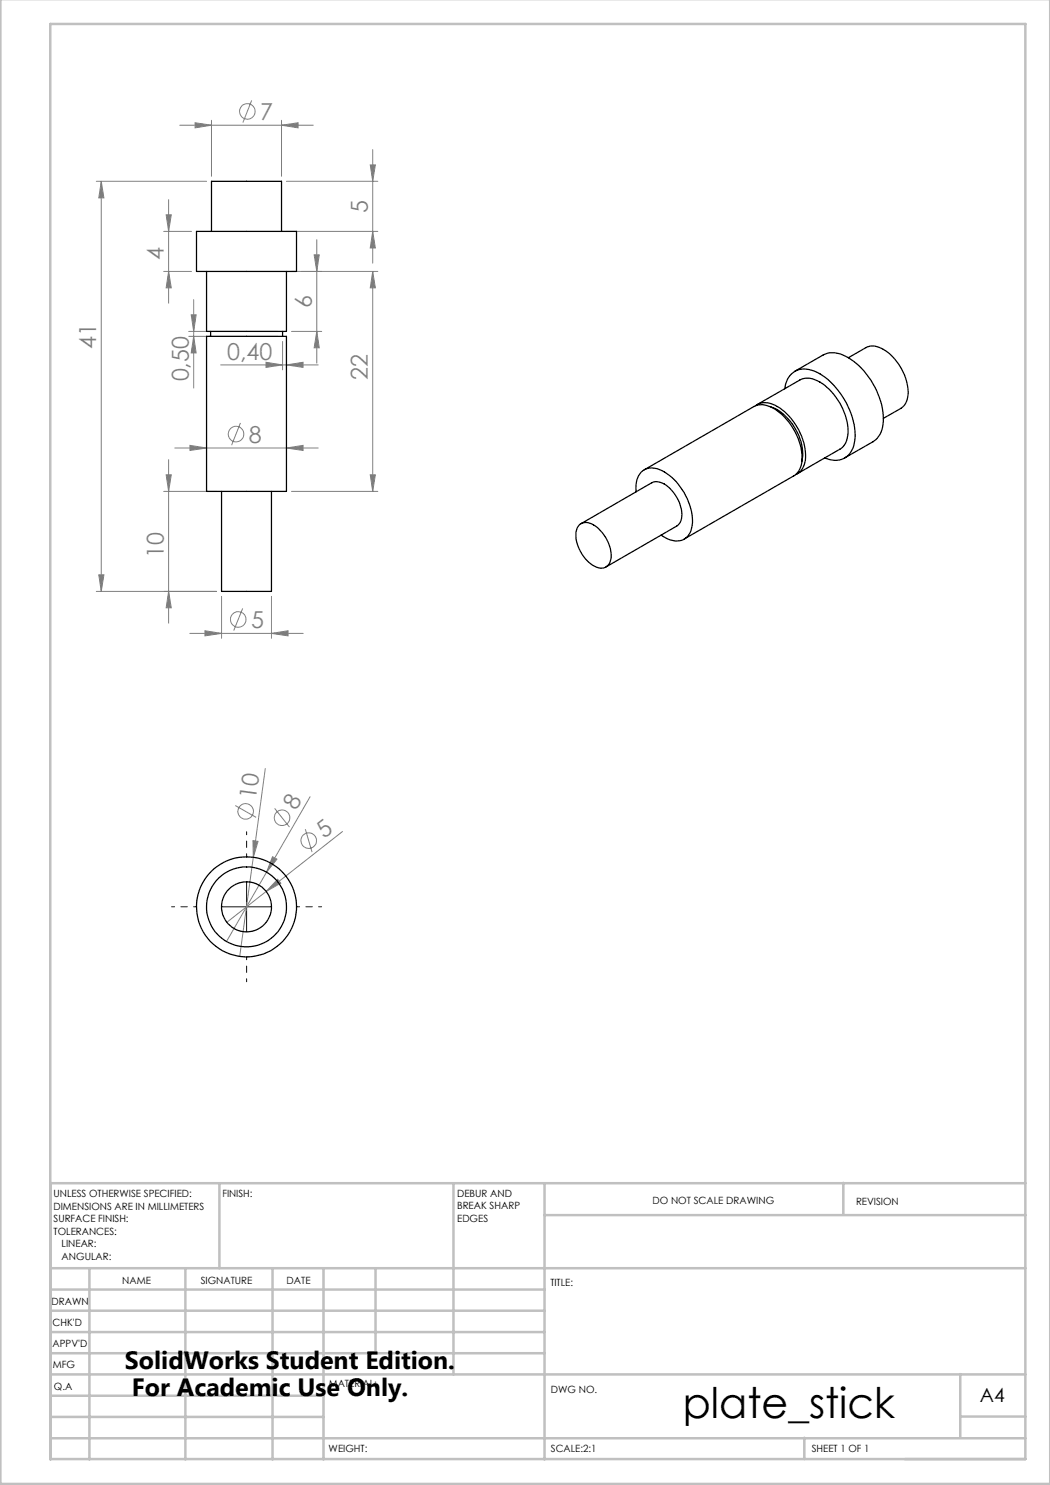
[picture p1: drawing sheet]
<svg xmlns="http://www.w3.org/2000/svg" width="210mm" height="297mm" viewBox="0 0 210 297" stroke-linecap="round" stroke-linejoin="round" font-family="sans-serif">
<g fill="none" stroke="#808080" stroke-width=".2">
<path d="M19.3 36.3h22M20.2 36.3v82M20.2 36.3l.6 3.3h-1zM33.7 39.9v20.7M35.9 25h26.8M39 24.5l3.3 .5-3.3 .6zM42.3 24.1v11.2M50.3 20.1l-1.7 4.4M56.3 25l3.3-.5v1.1zM56.3 24.1v11.2M57.3 36.3h18.3M74 33h1.1l-.6 3.3z"/>
<path d="M74.5 29.9v22.7M32.7 46.3h5.6M32.7 54.3h5.6M33.2 43h1.1l-.6 3.3zM33.7 54.3l.6 3.3h-1.1zM38.7 59.9v17.7M57.3 46.3h18.3M58.3 54.3h17.3M62.8 51h1.1l-.5 3.3zM63.4 47.9v24.7M74.5 54.3l.6 3.3h-1.1zM74.5 54.3v44"/>
<path d="M74.5 46.3l.6 3.3h-1.1zM37.7 66.3h17.8M37.7 67.3h17.8M38.2 63h1l-.5 3.3zM38.7 67.3l.5 3.3h-1zM44.1 73h19.5M53.2 72.5l3.3 .5-3.3 .5zM56.5 68.3v5.7M57.3 73l3.3-.5v1zM57.3 67.3v6.7M58.3 66.3h6M63.4 66.3l.5 3.3h-1.1z"/>
<path d="M32.7 98.3h10.6M33.2 95h1.1l-.6 3.3zM33.7 91.9v32.7M35 89.6h28.6M38 89.1l3.3 .5-3.3 .5zM48.1 84.6l-1.8 4.4M57.3 89.6l3.3-.5v1zM58.3 98.3h17.3M74 95h1.1l-.6 3.3zM19.3 118.3h24M19.8 115h1l-.6 3.3zM33.7 118.3l.6 3.3h-1.1z"/>
<path d="M44.3 119.3v8.4M54.3 119.3v8.4M38 126.7h22.6M41 126.1l3.3 .6-3.3 .5zM48.5 121.7l-1.8 4.4M54.3 126.7l3.3-.6v1.1zM53.1 153.7l-2.4 17.7M62 159.3l-8.7 15.1M47.1 161.1l4.1 2.4M50.6 168.1l1 .2-.9 3.1zM50.7 171.4l-2.8 19.9M53.3 174.4l-8 13.9"/>
<path d="M54.5 171.3l.9 .5-2.1 2.6zM54.9 161.7l3 3.7M55.5 175.9l.7 .7-3 1.7zM61.1 165.8l1.3 4.6M68.5 166.3l-23.1 18.2"/>
<circle cx="49.5" cy="22.3" r="1.55"/>
<circle cx="47.2" cy="86.8" r="1.56"/>
<circle cx="47.7" cy="123.9" r="1.55"/>
<circle cx="49.1" cy="162.3" r="1.55"/>
<circle cx="56.4" cy="163.6" r="1.56"/>
<circle cx="61.7" cy="168.1" r="1.55"/>
</g>
<path d="M49.3 171.4v-5M39.3 181.4h-5M49.3 191.4v5M59.3 181.4h5" fill="none" stroke="#000" stroke-width=".2" stroke-dasharray="15.2 1.3 1.3 1.3" stroke-dashoffset="14.6"/>
<path d="M49.3 176.4v10M44.3 181.4h10" fill="none" stroke="#000" stroke-width=".2"/>
<g fill="none" stroke="#c0c0c0" stroke-width=".5">
<path d="M.1 -.1v296.9h209.9v-296.9M10.1 4.8h195v287h-195zM43.9 236.6v17M90.7 236.6v38.3M108.9 236.6v55.3M168.7 236.6v6.3M205.1 236.6h-195v55.3M10.1 253.6h195M10.1 257.9h98.8M17.9 253.6v38.3M37.1 253.6v38.3M54.5 253.6v38.3"/>
<path d="M64.7 253.6v38.3M75.1 253.6v17M108.9 243h96.2M10.1 270.6h98.8M10.1 266.4h98.8M10.1 262.1h98.8M10.1 279.1h54.6M10.1 274.9h195M192.1 274.8v12.7M10.1 287.7h195M10.1 283.4h54.6M160.9 287.5v4.3"/>
<path d="M192.1 283.3h13"/>
</g>
<g fill="#808080">
<path d="M55.5 175.9l.7 .7-3 1.7z"/>
<path d="M54.5 171.3l.9 .5-2.1 2.6z"/>
<path d="M50.6 168.1l1 .2-.9 3.1z"/>
<path d="M56.3 25l3.3-.5v1.1zM39 24.5l3.3 .5-3.3 .6zM57.3 89.6l3.3-.5v1zM38 89.1l3.3 .5-3.3 .5zM54.3 126.7l3.3-.6v1.1zM41 126.1l3.3 .6-3.3 .5z"/>
<path d="M53.2 72.5l3.3 .5-3.3 .5zM57.3 73l3.3-.5v1z"/>
<path d="M74.5 46.3l.6 3.3h-1.1zM74 33h1.1l-.6 3.3zM19.8 115h1l-.6 3.3zM20.2 36.3l.6 3.3h-1zM63.4 66.3l.5 3.3h-1.1zM62.8 51h1.1l-.5 3.3zM38.7 67.3l.5 3.3h-1zM38.2 63h1l-.5 3.3z"/>
<path d="M33.2 43h1.1l-.6 3.3zM33.7 54.3l.6 3.3h-1.1zM74.5 54.3l.6 3.3h-1.1zM74 95h1.1l-.6 3.3zM33.2 95h1.1l-.6 3.3zM33.7 118.3l.6 3.3h-1.1z"/>
</g>
<g fill="none" stroke="#000" stroke-width=".25">
<path d="M39.3 46.3h20v8h-20zM41.3 54.3v12h16v-12M42.3 46.3v-10h14v10M41.3 67.3h16v31h-16zM42.1 66.3v1M56.5 66.3v1M157 77.7a4 4 0 0 1 5.9-3.5 15.2 15.2 0 0 1 7.7 10 7.5 7.5 0 0 1-.8 6.7 4 4 0 0 1-4.8 .7M159 74.3l5.6-3.3a4.9 4.9 0 0 1 5 .5 15.1 15.1 0 0 1 7 13.3 4.4 4.4 0 0 1-2 3.5l-5.7 3.3M169.7 71.5l3.5-2a3.6 3.6 0 0 1 3.9 .7 10.6 10.6 0 0 1 4.4 9.2l-.4 1.3-.8 .9-3.6 2.1M44.3 98.3v20h10v-20M127.2 98.4a4.1 4.1 0 0 1 2.1-4.6 4.8 4.8 0 0 1 4.5 1.2 12.1 12.1 0 0 1 4.6 10.1 3.2 3.2 0 0 1-4.8 2.7l-1.4-.8M128.8 94l22-12.7a4.5 4.5 0 0 1 4.9 1.1 11.9 11.9 0 0 1 4.6 10.6l-.6 1.2-.8 .9-22.1 12.7"/>
<path d="M151.1 81.1a3.6 3.6 0 0 1 4.4 .2 11.8 11.8 0 0 1 5.5 11.2 3.1 3.1 0 0 1-1.9 2.4M151.5 80.9l8.4-4.9a3.9 3.9 0 0 1 4.1 .4 12.2 12.2 0 0 1 5.5 10.7 3.4 3.4 0 0 1-1.5 2.7l-8.5 5M154.2 81.4a10.6 10.6 0 0 1 6.1 7.5l.2 1.7-.1 1.6M116 104.9a2.82 2.82 0 0 1 3.5 .6 7.2 7.2 0 0 1 2.6 6.7 1.97 1.97 0 0 1-3.2 1 7.4 7.4 0 0 1-3.6-7.1l.2-.7zM116.2 104.7l14.2-8.1a3.5 3.5 0 0 1 3.9 1.5 6.9 6.9 0 0 1 1.9 6l-.3 .6-.6 .5-14.1 8.2"/>
<circle cx="49.3" cy="181.4" r="8"/>
<circle cx="49.3" cy="181.4" r="5"/>
<circle cx="49.3" cy="181.4" r="10"/>
</g>
<text font-size="8.5" x="136.6" y="283.5">plate_stick</text>
<g font-size="5">
<text x="25" y="273.7">SolidWorks Student Edition.</text>
<text x="26.4" y="279.2">For Academic Use Only.</text>
</g>
<g font-size="4.7" fill="#808080">
<text x="52.1" y="24">7</text>
<text x="73.6" y="42.6" transform="rotate(-90 73.6 42.6)">5</text>
<text x="32.7" y="51.9" transform="rotate(-90 32.7 51.9)">4</text>
<text x="62.3" y="61.6" transform="rotate(-90 62.3 61.6)">6</text>
<text x="19.3" y="69.8" transform="rotate(-90 19.3 69.8)">41</text>
<text x="45.4" y="71.9">0,40</text>
<text x="37.7" y="76.3" transform="rotate(-90 37.7 76.3)">0,50</text>
<text x="73.6" y="76" transform="rotate(-90 73.6 76)">22</text>
<text x="49.8" y="88.5">8</text>
<text x="32.7" y="111.5" transform="rotate(-90 32.7 111.5)">10</text>
<text x="50.2" y="125.6">5</text>
<text x="51.2" y="160" transform="rotate(-82 51.2 160)">10</text>
<text x="59.2" y="162.2" transform="rotate(-60 59.2 162.2)">8</text>
<text x="64.8" y="167.9" transform="rotate(-38 64.8 167.9)">5</text>
</g>
<text font-size="3.9" x="196" y="280.4">A4</text>
<g font-size="2">
<text x="10.7" y="239.5">UNLESS OTHERWISE SPECIFIED:</text>
<text x="44.5" y="239.5">FINISH:</text>
<text x="91.4" y="239.4">DEBUR AND</text>
<text x="10.7" y="242">DIMENSIONS ARE IN MILLIMETERS</text>
<text x="10.7" y="244.5">SURFACE FINISH:</text>
<text x="91.4" y="241.9">BREAK SHARP</text>
<text x="91.4" y="244.4">EDGES</text>
<text x="130.5" y="240.8">DO NOT SCALE DRAWING</text>
<text x="171.2" y="241">REVISION</text>
<text x="10.7" y="247">TOLERANCES:</text>
<text x="12.3" y="249.5">LINEAR:</text>
<text x="12.3" y="252">ANGULAR:</text>
<text x="24.4" y="256.9">NAME</text>
<text x="40.1" y="256.8">SIGNATURE</text>
<text x="57.3" y="256.8">DATE</text>
<text x="110.1" y="257.1">TITLE:</text>
<text x="10.3" y="260.9">DRAWN</text>
<text x="10.5" y="269.3">APPV'D</text>
<text x="10.5" y="265.2">CHK'D</text>
<text x="10.6" y="273.6">MFG</text>
<text x="10.8" y="278">Q.A</text>
<text x="65.8" y="277.4">MATERIAL:</text>
<text x="110.2" y="278.5">DWG NO.</text>
<text x="65.7" y="290.4">WEIGHT:</text>
<text x="110.2" y="290.5">SCALE:2:1</text>
<text x="162.4" y="290.4">SHEET 1 OF 1</text>
</g>
</svg>
